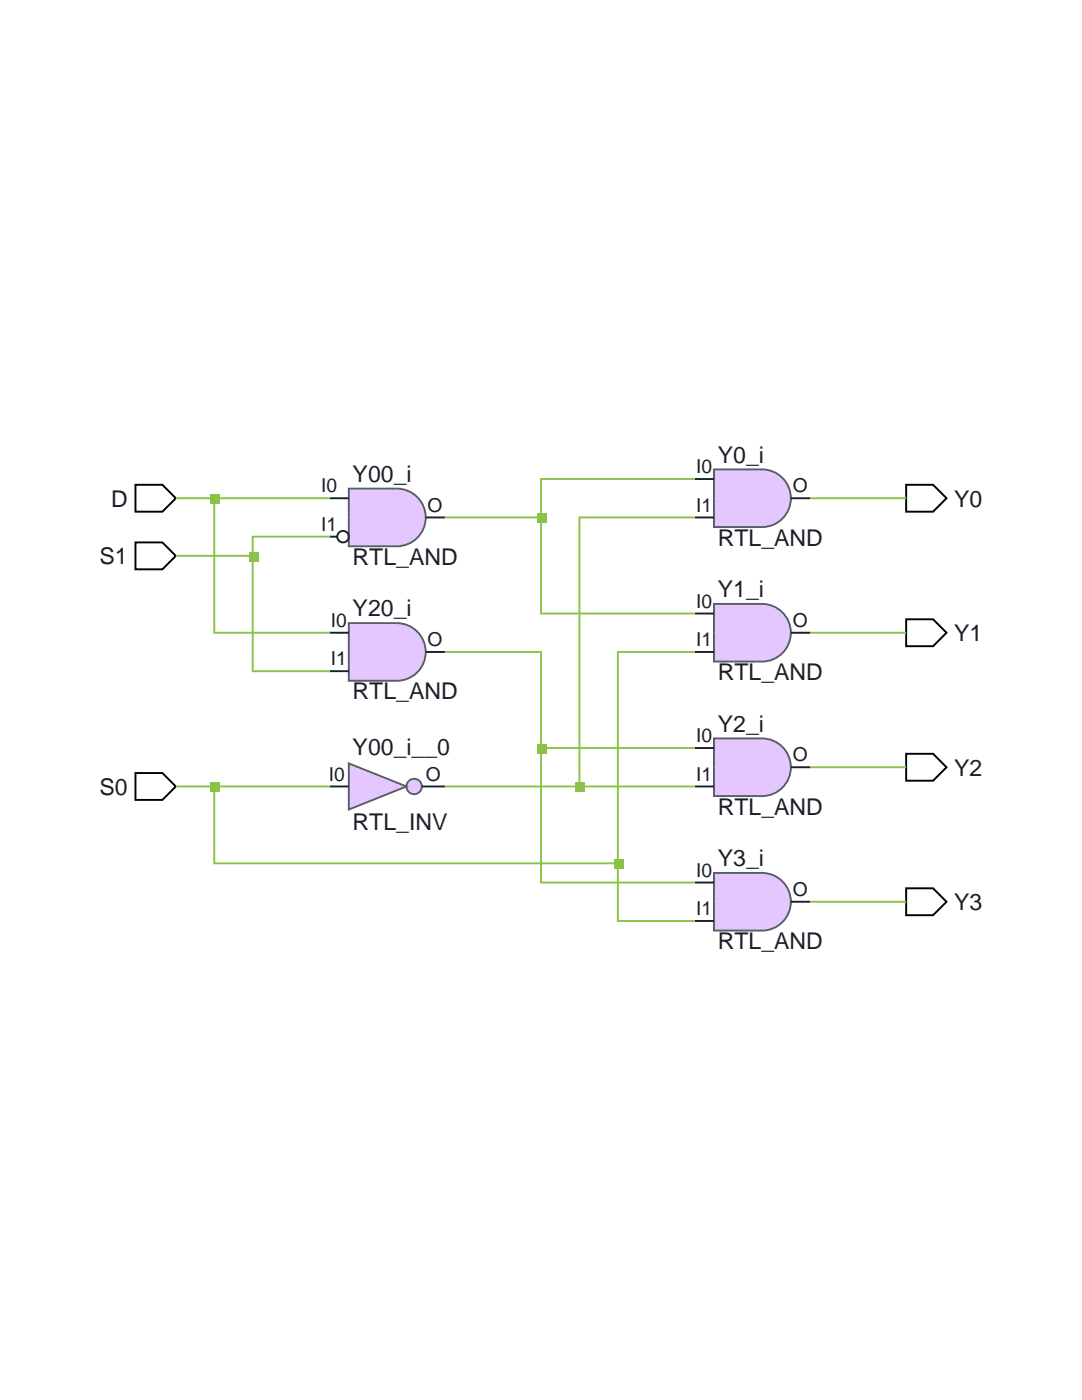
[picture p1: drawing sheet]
<svg xmlns="http://www.w3.org/2000/svg" width="216mm" height="279mm" viewBox="0 0 216 279" stroke-linecap="round" stroke-linejoin="round" font-family="sans-serif">
<path d="M27 96.7h5.4l2.7 2.7-2.7 2.7h-5.4zM27 108.3h5.4l2.7 2.6-2.7 2.7h-5.4zM27 154.3h5.4l2.7 2.7-2.7 2.6h-5.4z" fill="none" stroke="#000" stroke-width=".38"/>
<path d="M69.6 97.5h9.6a4.7 4.7 0 0 1 4.2 1.9 4.5 4.5 0 0 1 1.5 3.9 4.7 4.7 0 0 1-1.9 4.2 4.5 4.5 0 0 1-3.8 1.5h-9.6z" fill="#e5c7ff"/>
<path d="M69.6 97.5h9.6a5.8 5.8 0 0 1 5.7 5.8 5.8 5.8 0 0 1-5.7 5.7h-9.6z" fill="none" stroke="#575d6c" stroke-width=".38"/>
<g fill="none" stroke="#1c1f28" stroke-width=".38">
<path d="M65.8 99.4h3.8M65.8 107.1h1.5M84.9 103.3h3.9"/>
<circle cx="68.5" cy="107.1" r="1.15"/>
</g>
<path d="M69.6 124.4h9.6a4.7 4.7 0 0 1 4.2 1.9 4.5 4.5 0 0 1 1.5 3.8 4.7 4.7 0 0 1-1.9 4.2 4.5 4.5 0 0 1-3.8 1.6h-9.6z" fill="#e5c7ff"/>
<path d="M69.6 124.4h9.6a5.8 5.8 0 0 1 5.7 5.7 5.8 5.8 0 0 1-5.7 5.8h-9.6z" fill="none" stroke="#575d6c" stroke-width=".38"/>
<path d="M65.8 126.3h3.8M65.8 133.9h3.8M84.9 130.1h3.9" fill="none" stroke="#1c1f28" stroke-width=".38"/>
<g fill="#e5c7ff">
<path d="M69.6 152.4l11.5 4.6-11.5 4.6z"/>
<circle cx="82.6" cy="157" r="1.53"/>
</g>
<g fill="none" stroke="#575d6c" stroke-width=".38">
<path d="M69.6 152.4l11.5 4.6-11.5 4.6z"/>
<circle cx="82.6" cy="157" r="1.53"/>
</g>
<path d="M65.8 157h3.8M84.2 157h4.6" fill="none" stroke="#1c1f28" stroke-width=".38"/>
<path d="M142.5 93.7h9.6a4.7 4.7 0 0 1 4.2 1.9 4.5 4.5 0 0 1 1.5 3.8 4.7 4.7 0 0 1-1.9 4.3 4.5 4.5 0 0 1-3.8 1.5h-9.6z" fill="#e5c7ff"/>
<path d="M142.5 93.7h9.6a5.8 5.8 0 0 1 5.7 5.7 5.8 5.8 0 0 1-5.7 5.8h-9.6z" fill="none" stroke="#575d6c" stroke-width=".38"/>
<path d="M138.6 95.6h3.9M157.8 99.4h3.8M138.6 103.3h3.9" fill="none" stroke="#1c1f28" stroke-width=".38"/>
<path d="M142.5 120.5h9.6a4.7 4.7 0 0 1 4.2 1.9 4.5 4.5 0 0 1 1.5 3.9 4.7 4.7 0 0 1-1.9 4.2 4.5 4.5 0 0 1-3.8 1.5h-9.6z" fill="#e5c7ff"/>
<path d="M142.5 120.5h9.6a5.8 5.8 0 0 1 5.7 5.8 5.8 5.8 0 0 1-5.7 5.7h-9.6z" fill="none" stroke="#575d6c" stroke-width=".38"/>
<path d="M138.6 122.4h3.9M138.6 130.1h3.9M157.8 126.3h3.8" fill="none" stroke="#1c1f28" stroke-width=".38"/>
<path d="M142.5 147.4h9.6a4.7 4.7 0 0 1 4.2 1.9 4.5 4.5 0 0 1 1.5 3.8 4.7 4.7 0 0 1-1.9 4.2 4.5 4.5 0 0 1-3.8 1.6h-9.6z" fill="#e5c7ff"/>
<path d="M142.5 147.4h9.6a5.8 5.8 0 0 1 5.7 5.7 5.8 5.8 0 0 1-5.7 5.8h-9.6z" fill="none" stroke="#575d6c" stroke-width=".38"/>
<path d="M138.6 149.3h3.9M138.6 157h3.9M157.8 153.1h3.8" fill="none" stroke="#1c1f28" stroke-width=".38"/>
<path d="M142.5 174.2h9.6a4.7 4.7 0 0 1 4.2 1.9 4.5 4.5 0 0 1 1.5 3.9 4.7 4.7 0 0 1-1.9 4.2 4.5 4.5 0 0 1-3.8 1.5h-9.6z" fill="#e5c7ff"/>
<path d="M142.5 174.2h9.6a5.8 5.8 0 0 1 5.7 5.8 5.8 5.8 0 0 1-5.7 5.7h-9.6z" fill="none" stroke="#575d6c" stroke-width=".38"/>
<path d="M138.6 176.1h3.9M157.8 180h3.8M138.6 183.8h3.9" fill="none" stroke="#1c1f28" stroke-width=".38"/>
<path d="M180.8 96.7h5.4l2.7 2.7-2.7 2.7h-5.4zM180.8 123.6h5.4l2.7 2.7-2.7 2.7h-5.4zM180.8 150.4h5.4l2.7 2.7-2.7 2.7h-5.4zM180.8 177.3h5.4l2.7 2.7-2.7 2.7h-5.4z" fill="none" stroke="#000" stroke-width=".38"/>
<path d="M35.1 99.4h7.7v26.9h23M42.8 99.4h23" fill="none" stroke="#8bc34a" stroke-width=".38"/>
<path d="M42 98.7h1.9v1.9h-1.9z" fill="#8bc34a"/>
<path d="M35.1 157h7.7v15.3h80.5" fill="none" stroke="#8bc34a" stroke-width=".38"/>
<path d="M122.5 171.5h1.9v1.9h-1.9z" fill="#8bc34a"/>
<path d="M42.8 157h23" fill="none" stroke="#8bc34a" stroke-width=".38"/>
<path d="M42 156.2h1.9v1.9h-1.9z" fill="#8bc34a"/>
<path d="M35.1 110.9h15.3M65.8 107.1h-15.4v26.8h15.4M138.6 130.1h-15.3v53.7h15.3" fill="none" stroke="#8bc34a" stroke-width=".38"/>
<path d="M49.7 110.2h1.9v1.9h-1.9z" fill="#8bc34a"/>
<path d="M161.6 99.4h19.2M138.6 103.3h-23v53.7h23M161.6 126.3h19.2M88.8 157h26.8M161.6 153.1h19.2M161.6 180h19.2" fill="none" stroke="#8bc34a" stroke-width=".38"/>
<path d="M114.9 156.2h1.9v1.9h-1.9z" fill="#8bc34a"/>
<path d="M88.8 130.1h19.2v46h30.6M108 149.3h30.6" fill="none" stroke="#8bc34a" stroke-width=".38"/>
<path d="M107.2 148.5h1.9v1.9h-1.9z" fill="#8bc34a"/>
<path d="M138.6 95.6h-30.6v26.8h30.6M88.8 103.3h19.2" fill="none" stroke="#8bc34a" stroke-width=".38"/>
<path d="M107.2 102.5h1.9v1.9h-1.9z" fill="#8bc34a"/>
<g font-size="4.6" fill="#1c1f28">
<text x="143.2" y="92.3">Y0_i</text>
<text x="22.2" y="101.1">D</text>
<text x="70.4" y="96.2">Y00_i</text>
<text x="190.4" y="101.1">Y0</text>
<text x="19.9" y="112.6">S1</text>
<text x="70.4" y="112.7">RTL_AND</text>
<text x="143.2" y="108.9">RTL_AND</text>
<text x="143.2" y="119.2">Y1_i</text>
<text x="70.4" y="123">Y20_i</text>
<text x="190.4" y="127.9">Y1</text>
<text x="143.2" y="135.7">RTL_AND</text>
<text x="70.4" y="139.6">RTL_AND</text>
<text x="143.2" y="146">Y2_i</text>
<text x="70.4" y="150.6">Y00_i__0</text>
<text x="190.4" y="154.8">Y2</text>
<text x="19.9" y="158.6">S0</text>
<text x="70.4" y="165.6">RTL_INV</text>
<text x="143.2" y="162.6">RTL_AND</text>
<text x="143.2" y="172.9">Y3_i</text>
<text x="190.4" y="181.6">Y3</text>
<text x="143.2" y="189.4">RTL_AND</text>
</g>
<g font-size="3.8" fill="#1c1f28">
<text x="138.9" y="94.4">I0</text>
<text x="64.1" y="98.3">I0</text>
<text x="158.2" y="98.3">O</text>
<text x="64.1" y="105.9">I1</text>
<text x="85.3" y="102.1">O</text>
<text x="138.9" y="102.1">I1</text>
<text x="66" y="125.1">I0</text>
<text x="138.9" y="121.3">I0</text>
<text x="158.2" y="125.1">O</text>
<text x="85.3" y="128.9">O</text>
<text x="138.9" y="128.9">I1</text>
<text x="66" y="132.8">I1</text>
<text x="138.9" y="148.1">I0</text>
<text x="65.6" y="155.8">I0</text>
<text x="84.9" y="155.8">O</text>
<text x="138.9" y="155.8">I1</text>
<text x="158.2" y="151.9">O</text>
<text x="138.9" y="175">I0</text>
<text x="158.2" y="178.8">O</text>
<text x="138.9" y="182.6">I1</text>
</g>
</svg>
